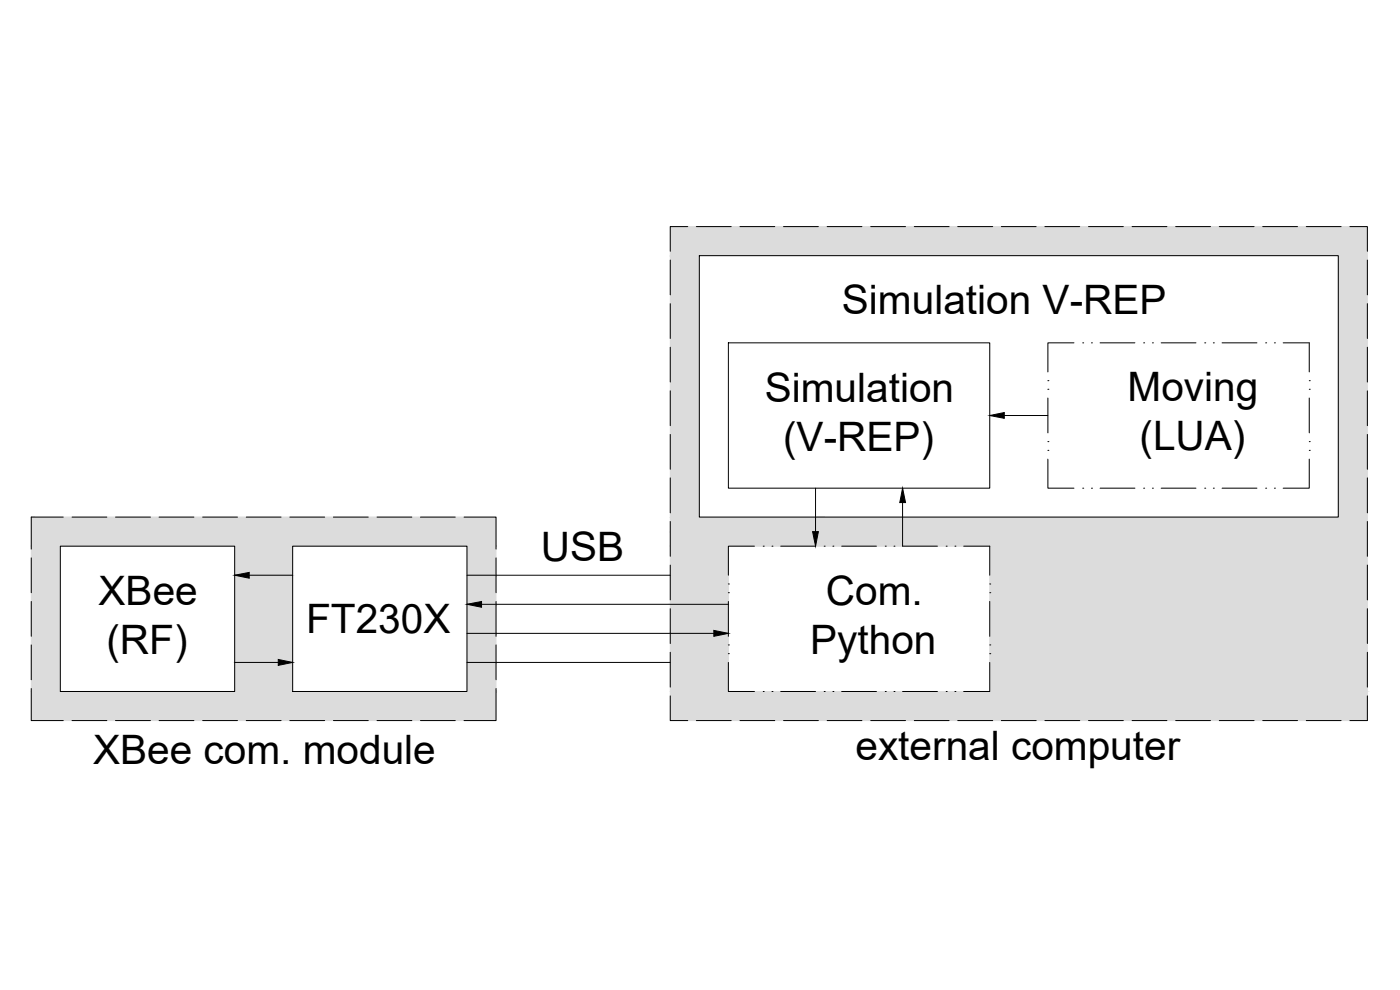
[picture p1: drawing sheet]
<svg xmlns="http://www.w3.org/2000/svg" width="420mm" height="297mm" viewBox="0 0 420 297" stroke-linecap="round" stroke-linejoin="round" font-family="sans-serif">
<!-- layer: 0 -->
<g fill="#dcdcdc" stroke="#dcdcdc" stroke-width=".3">
<path d="M201.2 68l209.2 8.7v-8.7zM201.2 68l209.2 8.7h-209.2z"/>
<path d="M401.6 76.7l8.8 78.5v-78.5zM401.6 76.7l8.8 78.5h-8.8z"/>
<path d="M201.2 76.7l8.7 78.5v-78.5zM201.2 76.7l8.7 78.5h-8.7z"/>
<path d="M244.8 155.2l165.6 4.3v-4.3zM244.8 155.2l165.6 4.3h-165.6z"/>
<path d="M201.2 155.2l43.6 4.3v-4.3zM201.2 155.2l43.6 4.3h-43.6z"/>
<path d="M244.8 159.5l165.6 4.4v-4.4zM244.8 159.5l165.6 4.4h-165.6z"/>
<path d="M201.2 159.5l43.6 4.4v-4.4zM201.2 159.5l43.6 4.4h-43.6z"/>
<path d="M9.4 155.2l139.5 8.7v-8.7zM9.4 155.2l139.5 8.7h-139.5z"/>
<path d="M140.2 163.9l8.7 8.7v-8.7zM140.2 163.9l8.7 8.7h-8.7z"/>
<path d="M70.4 163.9l17.4 8.7v-8.7zM70.4 163.9l17.4 8.7h-17.4z"/>
<path d="M201.2 163.9l17.4 17.4v-17.4zM201.2 163.9l17.4 17.4h-17.4z"/>
<path d="M140.2 172.6l8.7 8.7v-8.7zM140.2 172.6l8.7 8.7h-8.7z"/>
<path d="M201.2 181.3l17.4 8.7v-8.7zM201.2 181.3l17.4 8.7h-17.4z"/>
<path d="M140.2 181.3l8.7 8.7v-8.7zM140.2 181.3l8.7 8.7h-8.7z"/>
<path d="M140.2 190l8.7 8.8v-8.8zM140.2 190l8.7 8.8h-8.7z"/>
<path d="M70.4 172.6l17.4 26.2v-26.2zM70.4 172.6l17.4 26.2h-17.4z"/>
<path d="M297 163.9l113.4 43.6v-43.6zM297 163.9l113.4 43.6h-113.4z"/>
<path d="M201.2 190l17.4 17.5v-17.5zM201.2 190l17.4 17.5h-17.4z"/>
<path d="M140.2 198.8l8.7 8.7v-8.7zM140.2 198.8l8.7 8.7h-8.7z"/>
<path d="M70.4 198.8l17.4 8.7v-8.7zM70.4 198.8l17.4 8.7h-17.4z"/>
<path d="M9.4 163.9l8.7 43.6v-43.6zM9.4 163.9l8.7 43.6h-8.7z"/>
<path d="M201.2 207.5l209.2 8.7v-8.7zM201.2 207.5l209.2 8.7h-209.2z"/>
<path d="M9.4 207.5l139.5 8.7v-8.7zM9.4 207.5l139.5 8.7h-139.5z"/>
</g>
<g fill="none" stroke="#000" stroke-width=".3">
<path d="M201.2 78v10.5M206.4 68h-5.2v7.4M209 68h10.4M209.9 76.7h191.7v78.5h-191.7zM222.1 68h10.4M235.1 68h10.5M248.2 68h10.5M261.3 68h10.5M274.4 68h10.4M287.4 68h10.5M300.5 68h10.5M313.6 68h10.4"/>
<path d="M326.7 68h10.4M339.8 68h10.4M352.8 68h10.5M365.9 68h10.5M379 68h10.4M392 68h10.5M405.1 68h5.3v7.4M410.4 78v10.5M201.2 91.1v10.5M410.4 91.1v10.5M201.2 104.2v10.4M201.2 117.3v10.4"/>
<path d="M218.6 102.9h78.4v43.6h-78.4zM314.5 116.8h.1M314.5 114.2h.1M314.5 119.4v10.5M322.3 102.9h-7.8v8.7M324.9 102.9h.1M327.6 102.9h.1M330.1 102.9h10.5M343.2 102.9h.1M345.8 102.9h.1M348.5 102.9h10.4M361.6 102.9h.1"/>
<path d="M364.1 102.9h.1M366.8 102.9h10.4M379.8 102.9h.1M382.5 102.9h.1M385.1 102.9h7.8v8.7M392.9 114.2h.1M392.9 116.8h.1M392.9 119.4v10.5M410.4 104.2v10.4M410.4 117.3v10.4M201.2 130.3v10.5M297 124.7h17.5"/>
<path d="M314.5 137.8v8.7h7.8M314.5 135.1h.1M314.5 132.5h.1M392.9 132.5h.1M392.9 135.1h.1M392.9 137.8v8.7h-7.8M410.4 130.3v10.5M19 155.2h-9.6v9.6M21.6 155.2h10.5M34.7 155.2h10.5M47.7 155.2h10.5M60.8 155.2h10.5"/>
<path d="M73.9 155.2h10.5M87 155.2h10.4M100.1 155.2h10.4M113.1 155.2h10.5M126.2 155.2h10.4M139.3 155.2h9.6v9.6M201.2 143.4v10.5M201.2 156.5v10.4M244.8 146.5v17.4h-10.5M270.9 146.5v17.4h10.4M324.9 146.5h.1M327.6 146.5h.1"/>
<path d="M330.1 146.5h10.5M343.2 146.5h.1M345.8 146.5h.1M348.5 146.5h10.4M361.6 146.5h.1M364.1 146.5h.1M366.8 146.5h10.4M379.8 146.5h.1M382.5 146.5h.1M410.4 143.4v10.5M410.4 156.5v10.4M9.4 167.4v10.4"/>
<path d="M18.1 163.9h52.3v43.6h-52.3zM70.4 172.6h17.4M87.8 163.9h52.4v43.6h-52.4zM140.2 172.6h61M148.9 167.4v10.4M201.2 169.5v10.5M218.6 177.8h.1M218.6 175.2h.1M226.4 163.9h-7.8v8.7M229.1 163.9h.1M231.7 163.9h.1M247.3 163.9h.1"/>
<path d="M250 163.9h.1M252.6 163.9h10.4M265.7 163.9h.1M268.3 163.9h.1M284 163.9h.1M286.6 163.9h.1M289.2 163.9h7.8v8.7M297 175.2h.1M297 177.8h.1M410.4 169.5v10.5M9.4 180.5v10.4M9.4 193.5v10.5"/>
<path d="M70.4 198.8h17.4M140.2 198.8h61M140.2 181.3h78.4M140.2 190h78.4M148.9 180.5v10.4M148.9 193.5v10.5M201.2 182.6v10.5M201.2 195.7v10.5M218.6 198.8v8.7h7.8M218.6 196.1h.1M218.6 193.5h.1M218.6 180.5v10.4"/>
<path d="M297 193.5h.1M297 196.1h.1M297 198.8v8.7h-7.8M297 180.5v10.4M410.4 182.6v10.5M410.4 195.7v10.5M9.4 206.6v9.6h9.6M21.6 216.2h10.5M34.7 216.2h10.5M47.7 216.2h10.5M60.8 216.2h10.5M73.9 216.2h10.5"/>
<path d="M87 216.2h10.4M100.1 216.2h10.4M113.1 216.2h10.5M126.2 216.2h10.4M148.9 206.6v9.6h-9.6M201.2 208.8v7.4h5.2M209 216.2h10.4M222.1 216.2h10.4M229.1 207.5h.1M231.7 207.5h.1M234.3 207.5h10.5M235.1 216.2h10.5"/>
<path d="M247.3 207.5h.1M248.2 216.2h10.5M250 207.5h.1M252.6 207.5h10.4M261.3 216.2h10.5M265.7 207.5h.1M268.3 207.5h.1M270.9 207.5h10.4M274.4 216.2h10.4M284 207.5h.1M286.6 207.5h.1M287.4 216.2h10.5"/>
<path d="M300.5 216.2h10.5M313.6 216.2h10.4M326.7 216.2h10.4M339.8 216.2h10.4M352.8 216.2h10.5M365.9 216.2h10.5M379 216.2h10.4M392 216.2h10.5M410.4 208.8v7.4h-5.3"/>
</g>
<path d="M297 124.7l4.4-.9v1.7zM270.9 146.5l.9 4.3h-1.8zM70.4 172.6l4.4-.9v1.8zM243.9 159.5h1.7l-.8 4.4zM83.5 197.9l4.3 .9-4.3 .8zM140.2 181.3l4.3-.8v1.7zM214.2 189.1l4.4 .9-4.4 .9z" fill="#000" stroke="#000" stroke-width=".3"/>
<g font-size="12.2">
<text x="252.7" y="94.1">Simulation V-REP</text>
<text x="229.5" y="120.5">Simulation</text>
<text x="338.4" y="120.4">Moving</text>
<text x="235" y="135.2">(V-REP)</text>
<text x="342" y="135.1">(LUA)</text>
<text x="162.3" y="168.2">USB</text>
<text x="29.6" y="181.4">XBee</text>
<text x="247.8" y="181.6">Com.</text>
<text x="91.9" y="190">FT230X</text>
<text x="31.9" y="196.1">(RF)</text>
<text x="243.1" y="196.1">Python</text>
<text x="27.9" y="229.2">XBee com. module</text>
<text x="256.7" y="228">external computer</text>
</g>
</svg>
